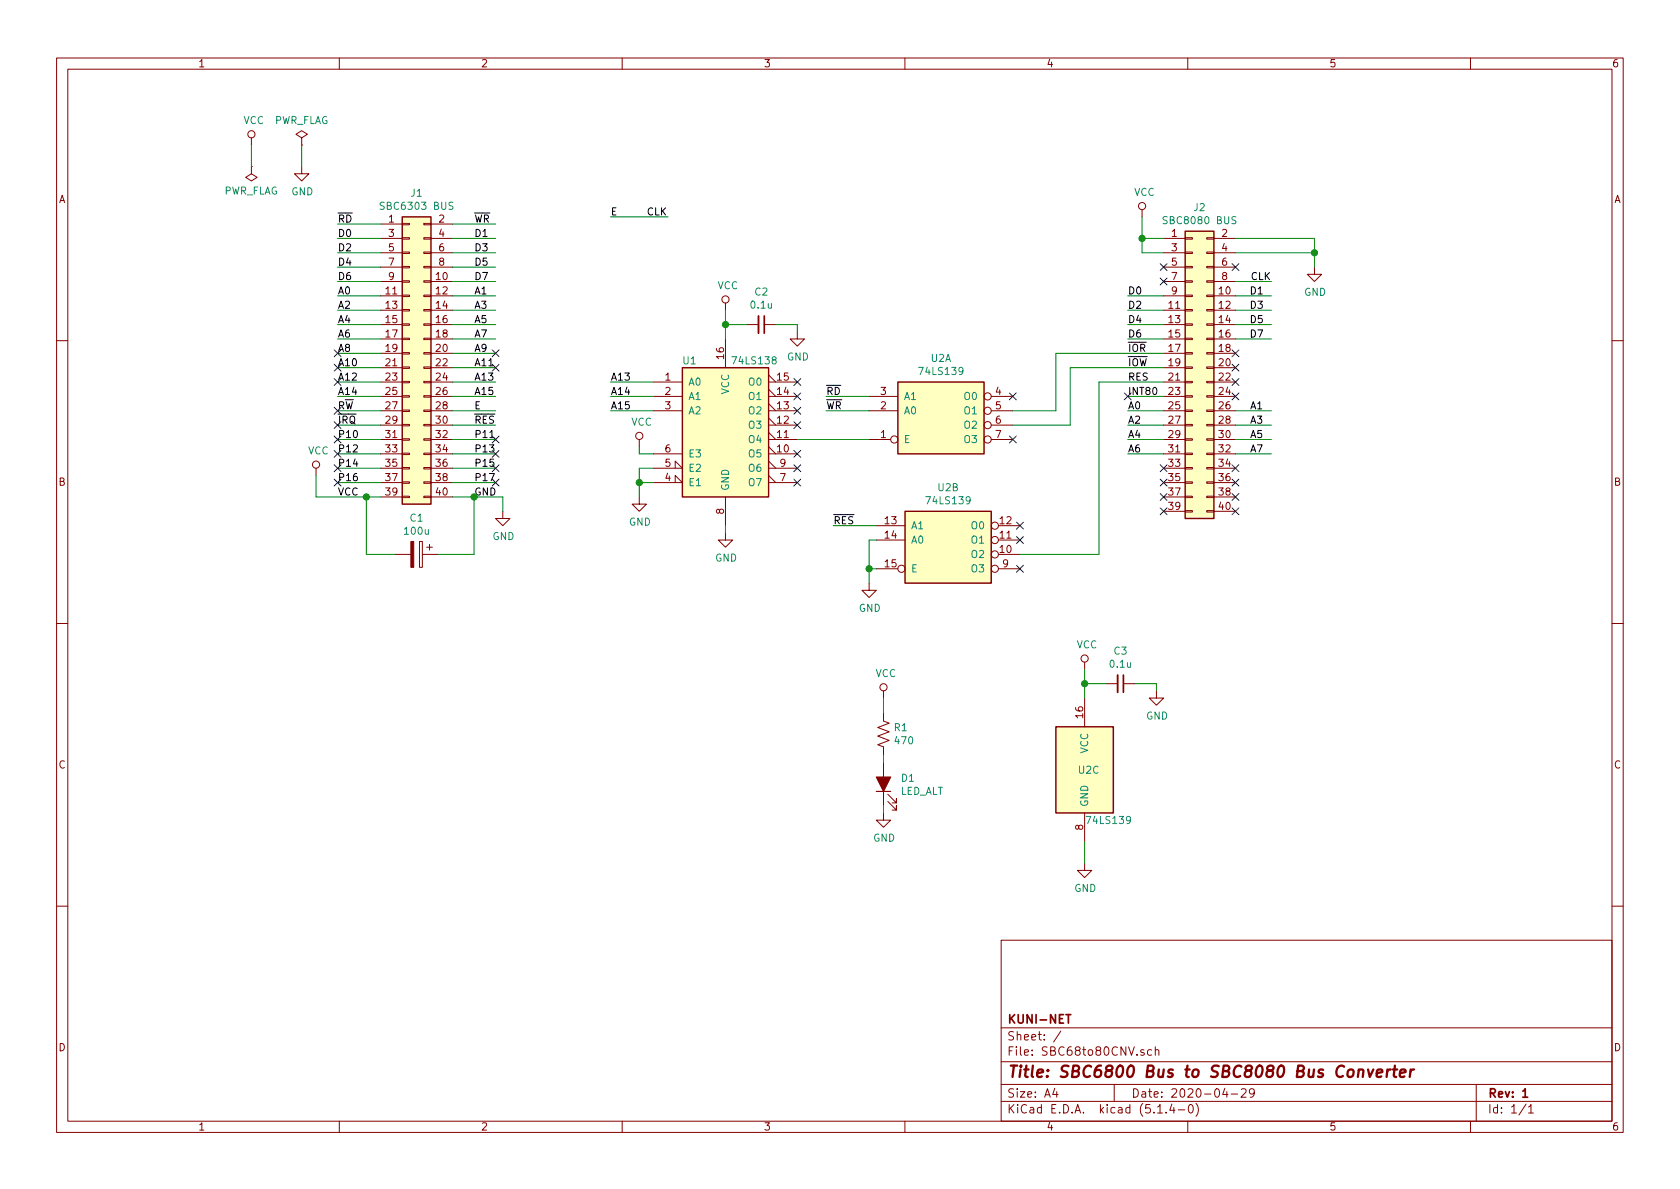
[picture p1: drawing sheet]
EESchema Schematic File Version 4
LIBS:SBC68to80CNV-cache
EELAYER 30 0
EELAYER END
$Descr A4 11693 8268
encoding utf-8
Sheet 1 1
Title "SBC6800 Bus to SBC8080 Bus Converter"
Date "2020-04-29"
Rev "1"
Comp "KUNI-NET"
Comment1 ""
Comment2 ""
Comment3 ""
Comment4 ""
$EndDescr
$Comp
L Connector_Generic:Conn_02x20_Odd_Even J2
U 1 1
P 8300 2550
F 0 "J2" H 8350 3667 50  0000 C CNN
F 1 "SBC8080 BUS" H 8350 3576 50  0000 C CNN
F 2 "Connector_PinHeader_2.54mm:PinHeader_2x20_P2.54mm_Horizontal" H 8300 2550 50  0001 C CNN
F 3 "~" H 8300 2550 50  0001 C CNN
	1    8300 2550
	1    0    0    -1  
$EndComp
Wire Wire Line
	8100 2050 7850 2050
Wire Wire Line
	8100 2150 7850 2150
Wire Wire Line
	8100 2250 7850 2250
Wire Wire Line
	8100 2350 7850 2350
Text Label 7850 2050 0    50   ~ 0
D0
Text Label 7850 2150 0    50   ~ 0
D2
Text Label 7850 2250 0    50   ~ 0
D4
Text Label 7850 2350 0    50   ~ 0
D6
Text Label 7850 2450 0    50   ~ 0
~IOR
Text Label 7850 2550 0    50   ~ 0
~IOW
Text Label 7850 2650 0    50   ~ 0
RES
Wire Wire Line
	8600 2050 8850 2050
Wire Wire Line
	8600 2150 8850 2150
Wire Wire Line
	8600 2250 8850 2250
Wire Wire Line
	8600 2350 8850 2350
Text Label 8800 2050 2    50   ~ 0
D1
Text Label 8800 2150 2    50   ~ 0
D3
Text Label 8800 2250 2    50   ~ 0
D5
Text Label 8800 2350 2    50   ~ 0
D7
Wire Wire Line
	8100 2850 7850 2850
Text Label 7850 2850 0    50   ~ 0
A0
$Comp
L power:VCC #PWR014
U 1 1
P 7950 1500
F 0 "#PWR014" H 7950 1350 50  0001 C CNN
F 1 "VCC" H 7967 1673 50  0000 C CNN
F 2 "" H 7950 1500 50  0001 C CNN
F 3 "" H 7950 1500 50  0001 C CNN
	1    7950 1500
	1    0    0    -1  
$EndComp
Wire Wire Line
	7950 1500 7950 1650
Wire Wire Line
	7950 1750 8100 1750
Wire Wire Line
	8100 1650 7950 1650
Connection ~ 7950 1650
Wire Wire Line
	7950 1650 7950 1750
$Comp
L power:GND #PWR018
U 1 1
P 9150 1850
F 0 "#PWR018" H 9150 1600 50  0001 C CNN
F 1 "GND" H 9155 1677 50  0000 C CNN
F 2 "" H 9150 1850 50  0001 C CNN
F 3 "" H 9150 1850 50  0001 C CNN
	1    9150 1850
	1    0    0    -1  
$EndComp
Wire Wire Line
	8600 1650 9150 1650
Wire Wire Line
	8600 1750 9150 1750
Connection ~ 9150 1750
Wire Wire Line
	9150 1650 9150 1750
Wire Wire Line
	9150 1750 9150 1850
NoConn ~ 8100 1850
NoConn ~ 8100 1950
NoConn ~ 8600 1850
NoConn ~ 8600 2450
NoConn ~ 8600 2550
NoConn ~ 8600 2650
NoConn ~ 8600 2750
NoConn ~ 8600 3250
NoConn ~ 8600 3350
NoConn ~ 8600 3450
NoConn ~ 8600 3550
NoConn ~ 8100 3550
NoConn ~ 8100 3450
NoConn ~ 8100 3350
NoConn ~ 8100 3250
Wire Wire Line
	8600 1950 8850 1950
Text Label 8850 1950 2    50   ~ 0
CLK
Text Label 8700 3150 0    50   ~ 0
A7
Wire Wire Line
	8850 3050 8600 3050
Text Label 8700 3050 0    50   ~ 0
A5
Wire Wire Line
	8850 2950 8600 2950
Text Label 8700 2950 0    50   ~ 0
A3
Wire Wire Line
	8100 3050 7850 3050
Text Label 7850 3050 0    50   ~ 0
A4
Wire Wire Line
	8100 3150 7850 3150
Text Label 7850 3150 0    50   ~ 0
A6
Wire Wire Line
	8100 2750 7850 2750
Text Label 7850 2750 0    50   ~ 0
INT80
$Comp
L Connector_Generic:Conn_02x20_Odd_Even J1
U 1 1
P 2850 2450
F 0 "J1" H 2900 3567 50  0000 C CNN
F 1 "SBC6303 BUS" H 2900 3476 50  0000 C CNN
F 2 "" H 2850 2450 50  0001 C CNN
F 3 "~" H 2850 2450 50  0001 C CNN
	1    2850 2450
	1    0    0    -1  
$EndComp
Wire Wire Line
	2350 1550 2650 1550
Wire Wire Line
	3150 1550 3450 1550
Text Label 2350 1550 0    50   ~ 0
~RD
Wire Wire Line
	2350 1650 2650 1650
Text Label 2350 1650 0    50   ~ 0
D0
Wire Wire Line
	2350 1750 2650 1750
Text Label 2350 1750 0    50   ~ 0
D2
Wire Wire Line
	2350 1850 2650 1850
Text Label 2350 1850 0    50   ~ 0
D4
Wire Wire Line
	2350 1950 2650 1950
Text Label 2350 1950 0    50   ~ 0
D6
Wire Wire Line
	3150 1650 3450 1650
Text Label 3300 1650 0    50   ~ 0
D1
Wire Wire Line
	3150 1750 3450 1750
Text Label 3300 1750 0    50   ~ 0
D3
Wire Wire Line
	3150 1850 3450 1850
Text Label 3300 1850 0    50   ~ 0
D5
Wire Wire Line
	3150 1950 3450 1950
Text Label 3300 1950 0    50   ~ 0
D7
Text Label 3300 1550 0    50   ~ 0
~WR
Wire Wire Line
	2350 2050 2650 2050
Text Label 2350 2050 0    50   ~ 0
A0
Wire Wire Line
	2350 2150 2650 2150
Text Label 2350 2150 0    50   ~ 0
A2
Wire Wire Line
	2350 2250 2650 2250
Text Label 2350 2250 0    50   ~ 0
A4
Wire Wire Line
	2350 2350 2650 2350
Text Label 2350 2350 0    50   ~ 0
A6
Wire Wire Line
	3150 2050 3450 2050
Text Label 3300 2050 0    50   ~ 0
A1
Wire Wire Line
	3150 2150 3450 2150
Text Label 3300 2150 0    50   ~ 0
A3
Wire Wire Line
	3150 2250 3450 2250
Text Label 3300 2250 0    50   ~ 0
A5
Wire Wire Line
	3150 2350 3450 2350
Text Label 3300 2350 0    50   ~ 0
A7
Wire Wire Line
	2350 2450 2650 2450
Text Label 2350 2450 0    50   ~ 0
A8
Wire Wire Line
	2350 2550 2650 2550
Text Label 2350 2550 0    50   ~ 0
A10
Wire Wire Line
	2350 2650 2650 2650
Text Label 2350 2650 0    50   ~ 0
A12
Wire Wire Line
	2350 2750 2650 2750
Text Label 2350 2750 0    50   ~ 0
A14
Wire Wire Line
	3150 2450 3450 2450
Wire Wire Line
	3150 2550 3450 2550
Wire Wire Line
	3150 2650 3450 2650
Wire Wire Line
	3150 2750 3450 2750
Text Label 3300 2450 0    50   ~ 0
A9
Text Label 3300 2550 0    50   ~ 0
A11
Text Label 3300 2650 0    50   ~ 0
A13
Text Label 3300 2750 0    50   ~ 0
A15
Wire Wire Line
	2350 2850 2650 2850
Wire Wire Line
	2350 2950 2650 2950
Wire Wire Line
	2350 3050 2650 3050
Wire Wire Line
	2350 3150 2650 3150
Wire Wire Line
	2350 3250 2650 3250
Wire Wire Line
	2350 3350 2650 3350
Wire Wire Line
	3150 2850 3450 2850
Wire Wire Line
	3150 2950 3450 2950
Wire Wire Line
	3150 3050 3450 3050
Wire Wire Line
	3150 3150 3450 3150
Wire Wire Line
	3150 3250 3450 3250
Wire Wire Line
	3150 3350 3450 3350
Text Label 2350 2850 0    50   ~ 0
R~W
Text Label 2350 2950 0    50   ~ 0
~IRQ
Text Label 2350 3050 0    50   ~ 0
P10
Text Label 2350 3150 0    50   ~ 0
P12
Text Label 2350 3250 0    50   ~ 0
P14
Text Label 2350 3350 0    50   ~ 0
P16
Text Label 2350 3450 0    50   ~ 0
VCC
Text Label 3300 3450 0    50   ~ 0
GND
Text Label 3300 2850 0    50   ~ 0
E
Text Label 3300 2950 0    50   ~ 0
~RES
Text Label 3300 3050 0    50   ~ 0
P11
Text Label 3300 3150 0    50   ~ 0
P13
Text Label 3300 3250 0    50   ~ 0
P15
Text Label 3300 3350 0    50   ~ 0
P17
NoConn ~ 3450 3050
NoConn ~ 3450 3150
NoConn ~ 3450 3250
NoConn ~ 3450 3350
NoConn ~ 2350 3050
NoConn ~ 2350 3150
NoConn ~ 2350 3250
NoConn ~ 2350 3350
$Comp
L power:VCC #PWR03
U 1 1
P 2200 3300
F 0 "#PWR03" H 2200 3150 50  0001 C CNN
F 1 "VCC" H 2217 3473 50  0000 C CNN
F 2 "" H 2200 3300 50  0001 C CNN
F 3 "" H 2200 3300 50  0001 C CNN
	1    2200 3300
	1    0    0    -1  
$EndComp
Wire Wire Line
	2200 3300 2200 3450
Wire Wire Line
	2200 3450 2550 3450
$Comp
L power:GND #PWR04
U 1 1
P 3500 3550
F 0 "#PWR04" H 3500 3300 50  0001 C CNN
F 1 "GND" H 3505 3377 50  0000 C CNN
F 2 "" H 3500 3550 50  0001 C CNN
F 3 "" H 3500 3550 50  0001 C CNN
	1    3500 3550
	1    0    0    -1  
$EndComp
Wire Wire Line
	3500 3450 3500 3550
Wire Wire Line
	3150 3450 3300 3450
Wire Wire Line
	8600 3150 8850 3150
Wire Wire Line
	8850 2850 8600 2850
Text Label 8700 2850 0    50   ~ 0
A1
Wire Wire Line
	8100 2950 7850 2950
Text Label 7850 2950 0    50   ~ 0
A2
Wire Wire Line
	4250 1500 4650 1500
Text Label 4250 1500 0    50   ~ 0
E
Text Label 4500 1500 0    50   ~ 0
CLK
$Comp
L 74xx:74LS138 U1
U 1 1
P 5050 2950
F 0 "U1" H 4800 3400 50  0000 C CNN
F 1 "74LS138" H 5250 3400 50  0000 C CNN
F 2 "" H 5050 2950 50  0001 C CNN
F 3 "http://www.ti.com/lit/gpn/sn74LS138" H 5050 2950 50  0001 C CNN
	1    5050 2950
	1    0    0    -1  
$EndComp
$Comp
L power:VCC #PWR07
U 1 1
P 5050 2150
F 0 "#PWR07" H 5050 2000 50  0001 C CNN
F 1 "VCC" H 5067 2323 50  0000 C CNN
F 2 "" H 5050 2150 50  0001 C CNN
F 3 "" H 5050 2150 50  0001 C CNN
	1    5050 2150
	1    0    0    -1  
$EndComp
$Comp
L Device:C_Small C2
U 1 1
P 5300 2250
F 0 "C2" V 5071 2250 50  0000 C CNN
F 1 "0.1u" V 5162 2250 50  0000 C CNN
F 2 "" H 5300 2250 50  0001 C CNN
F 3 "~" H 5300 2250 50  0001 C CNN
	1    5300 2250
	0    1    1    0   
$EndComp
Wire Wire Line
	5050 2150 5050 2250
Wire Wire Line
	5050 2250 5200 2250
Connection ~ 5050 2250
Wire Wire Line
	5050 2250 5050 2350
$Comp
L power:GND #PWR09
U 1 1
P 5550 2300
F 0 "#PWR09" H 5550 2050 50  0001 C CNN
F 1 "GND" H 5555 2127 50  0000 C CNN
F 2 "" H 5550 2300 50  0001 C CNN
F 3 "" H 5550 2300 50  0001 C CNN
	1    5550 2300
	1    0    0    -1  
$EndComp
Wire Wire Line
	5400 2250 5550 2250
Wire Wire Line
	5550 2250 5550 2300
$Comp
L power:GND #PWR08
U 1 1
P 5050 3700
F 0 "#PWR08" H 5050 3450 50  0001 C CNN
F 1 "GND" H 5055 3527 50  0000 C CNN
F 2 "" H 5050 3700 50  0001 C CNN
F 3 "" H 5050 3700 50  0001 C CNN
	1    5050 3700
	1    0    0    -1  
$EndComp
Wire Wire Line
	5050 3650 5050 3700
Wire Wire Line
	4250 2650 4550 2650
Text Label 4250 2650 0    50   ~ 0
A13
Wire Wire Line
	4250 2750 4550 2750
Text Label 4250 2750 0    50   ~ 0
A14
Wire Wire Line
	4250 2850 4550 2850
Text Label 4250 2850 0    50   ~ 0
A15
$Comp
L power:GND #PWR06
U 1 1
P 4450 3450
F 0 "#PWR06" H 4450 3200 50  0001 C CNN
F 1 "GND" H 4455 3277 50  0000 C CNN
F 2 "" H 4450 3450 50  0001 C CNN
F 3 "" H 4450 3450 50  0001 C CNN
	1    4450 3450
	1    0    0    -1  
$EndComp
Wire Wire Line
	4450 3450 4450 3350
Wire Wire Line
	4450 3250 4550 3250
Wire Wire Line
	4450 3350 4550 3350
Connection ~ 4450 3350
Wire Wire Line
	4450 3350 4450 3250
Wire Wire Line
	4450 3150 4550 3150
NoConn ~ 5550 2650
NoConn ~ 5550 2750
NoConn ~ 5550 2850
NoConn ~ 5550 2950
NoConn ~ 5550 3150
NoConn ~ 5550 3250
NoConn ~ 5550 3350
$Comp
L power:GND #PWR016
U 1 1
P 7550 6000
F 0 "#PWR016" H 7550 5750 50  0001 C CNN
F 1 "GND" H 7555 5827 50  0000 C CNN
F 2 "" H 7550 6000 50  0001 C CNN
F 3 "" H 7550 6000 50  0001 C CNN
	1    7550 6000
	1    0    0    -1  
$EndComp
$Comp
L power:VCC #PWR015
U 1 1
P 7550 4650
F 0 "#PWR015" H 7550 4500 50  0001 C CNN
F 1 "VCC" H 7567 4823 50  0000 C CNN
F 2 "" H 7550 4650 50  0001 C CNN
F 3 "" H 7550 4650 50  0001 C CNN
	1    7550 4650
	1    0    0    -1  
$EndComp
$Comp
L Device:C_Small C3
U 1 1
P 7800 4750
F 0 "C3" V 7571 4750 50  0000 C CNN
F 1 "0.1u" V 7662 4750 50  0000 C CNN
F 2 "" H 7800 4750 50  0001 C CNN
F 3 "~" H 7800 4750 50  0001 C CNN
	1    7800 4750
	0    1    1    0   
$EndComp
Wire Wire Line
	7550 4650 7550 4750
Wire Wire Line
	7550 4750 7700 4750
Connection ~ 7550 4750
Wire Wire Line
	7550 4750 7550 4850
$Comp
L power:GND #PWR017
U 1 1
P 8050 4800
F 0 "#PWR017" H 8050 4550 50  0001 C CNN
F 1 "GND" H 8055 4627 50  0000 C CNN
F 2 "" H 8050 4800 50  0001 C CNN
F 3 "" H 8050 4800 50  0001 C CNN
	1    8050 4800
	1    0    0    -1  
$EndComp
Wire Wire Line
	7900 4750 8050 4750
Wire Wire Line
	8050 4750 8050 4800
Wire Wire Line
	7550 5850 7550 6000
$Comp
L power:VCC #PWR01
U 1 1
P 1750 1000
F 0 "#PWR01" H 1750 850 50  0001 C CNN
F 1 "VCC" H 1767 1173 50  0000 C CNN
F 2 "" H 1750 1000 50  0001 C CNN
F 3 "" H 1750 1000 50  0001 C CNN
	1    1750 1000
	1    0    0    -1  
$EndComp
$Comp
L power:GND #PWR02
U 1 1
P 2100 1150
F 0 "#PWR02" H 2100 900 50  0001 C CNN
F 1 "GND" H 2105 977 50  0000 C CNN
F 2 "" H 2100 1150 50  0001 C CNN
F 3 "" H 2100 1150 50  0001 C CNN
	1    2100 1150
	1    0    0    -1  
$EndComp
$Comp
L power:PWR_FLAG #FLG02
U 1 1
P 2100 1000
F 0 "#FLG02" H 2100 1075 50  0001 C CNN
F 1 "PWR_FLAG" H 2100 1173 50  0000 C CNN
F 2 "" H 2100 1000 50  0001 C CNN
F 3 "~" H 2100 1000 50  0001 C CNN
	1    2100 1000
	1    0    0    -1  
$EndComp
$Comp
L power:PWR_FLAG #FLG01
U 1 1
P 1750 1150
F 0 "#FLG01" H 1750 1225 50  0001 C CNN
F 1 "PWR_FLAG" H 1750 1323 50  0000 C CNN
F 2 "" H 1750 1150 50  0001 C CNN
F 3 "~" H 1750 1150 50  0001 C CNN
	1    1750 1150
	-1   0    0    1   
$EndComp
Wire Wire Line
	1750 1000 1750 1150
Wire Wire Line
	2100 1150 2100 1000
NoConn ~ 7850 2750
NoConn ~ 2350 2650
NoConn ~ 3450 2550
NoConn ~ 2350 2550
NoConn ~ 3450 2450
NoConn ~ 2350 2450
NoConn ~ 2350 2950
NoConn ~ 2350 2850
$Comp
L power:VCC #PWR05
U 1 1
P 4450 3100
F 0 "#PWR05" H 4450 2950 50  0001 C CNN
F 1 "VCC" H 4467 3273 50  0000 C CNN
F 2 "" H 4450 3100 50  0001 C CNN
F 3 "" H 4450 3100 50  0001 C CNN
	1    4450 3100
	1    0    0    -1  
$EndComp
Wire Wire Line
	4450 3150 4450 3100
$Comp
L Device:CP C1
U 1 1
P 2900 3850
F 0 "C1" V 2645 3850 50  0000 C CNN
F 1 "100u" V 2736 3850 50  0000 C CNN
F 2 "" H 2938 3700 50  0001 C CNN
F 3 "~" H 2900 3850 50  0001 C CNN
	1    2900 3850
	0    1    1    0   
$EndComp
Wire Wire Line
	2550 3450 2550 3850
Wire Wire Line
	2550 3850 2750 3850
Connection ~ 2550 3450
Wire Wire Line
	2550 3450 2650 3450
Wire Wire Line
	3050 3850 3300 3850
Wire Wire Line
	3300 3850 3300 3450
Connection ~ 3300 3450
Wire Wire Line
	3300 3450 3500 3450
$Comp
L power:VCC #PWR011
U 1 1
P 6150 4850
F 0 "#PWR011" H 6150 4700 50  0001 C CNN
F 1 "VCC" H 6167 5023 50  0000 C CNN
F 2 "" H 6150 4850 50  0001 C CNN
F 3 "" H 6150 4850 50  0001 C CNN
	1    6150 4850
	1    0    0    -1  
$EndComp
$Comp
L power:GND #PWR012
U 1 1
P 6150 5650
F 0 "#PWR012" H 6150 5400 50  0001 C CNN
F 1 "GND" H 6155 5477 50  0000 C CNN
F 2 "" H 6150 5650 50  0001 C CNN
F 3 "" H 6150 5650 50  0001 C CNN
	1    6150 5650
	1    0    0    -1  
$EndComp
$Comp
L Device:R_US R1
U 1 1
P 6150 5100
F 0 "R1" H 6218 5146 50  0000 L CNN
F 1 "470" H 6218 5055 50  0000 L CNN
F 2 "" V 6190 5090 50  0001 C CNN
F 3 "~" H 6150 5100 50  0001 C CNN
	1    6150 5100
	1    0    0    -1  
$EndComp
$Comp
L Device:LED_ALT D1
U 1 1
P 6150 5450
F 0 "D1" V 6189 5332 50  0000 R CNN
F 1 "LED_ALT" V 6098 5332 50  0000 R CNN
F 2 "" H 6150 5450 50  0001 C CNN
F 3 "~" H 6150 5450 50  0001 C CNN
	1    6150 5450
	0    -1   -1   0   
$EndComp
Wire Wire Line
	6150 4850 6150 4950
Wire Wire Line
	6150 5250 6150 5300
Wire Wire Line
	6150 5600 6150 5650
Wire Wire Line
	7650 2650 8100 2650
$Comp
L 74xx:74LS139 U2
U 1 1
P 6550 2850
F 0 "U2" H 6550 3217 50  0000 C CNN
F 1 "74LS139" H 6550 3126 50  0000 C CNN
F 2 "" H 6550 2850 50  0001 C CNN
F 3 "http://www.ti.com/lit/gpn/sn74LS139" H 6550 2850 50  0001 C CNN
	1    6550 2850
	1    0    0    -1  
$EndComp
Wire Wire Line
	5750 2750 6050 2750
Text Label 5750 2750 0    50   ~ 0
~RD
Wire Wire Line
	5550 3050 6050 3050
Wire Wire Line
	5750 2850 6050 2850
Text Label 5750 2850 0    50   ~ 0
~WR
Wire Wire Line
	7450 2950 7450 2550
$Comp
L 74xx:74LS139 U2
U 2 1
P 6600 3750
F 0 "U2" H 6600 4117 50  0000 C CNN
F 1 "74LS139" H 6600 4026 50  0000 C CNN
F 2 "" H 6600 3750 50  0001 C CNN
F 3 "http://www.ti.com/lit/gpn/sn74LS139" H 6600 3750 50  0001 C CNN
	2    6600 3750
	1    0    0    -1  
$EndComp
$Comp
L 74xx:74LS139 U2
U 3 1
P 7550 5350
F 0 "U2" H 7500 5350 50  0000 L CNN
F 1 "74LS139" H 7550 5000 50  0000 L CNN
F 2 "" H 7550 5350 50  0001 C CNN
F 3 "http://www.ti.com/lit/gpn/sn74LS139" H 7550 5350 50  0001 C CNN
	3    7550 5350
	1    0    0    -1  
$EndComp
$Comp
L power:GND #PWR010
U 1 1
P 6050 4050
F 0 "#PWR010" H 6050 3800 50  0001 C CNN
F 1 "GND" H 6055 3877 50  0000 C CNN
F 2 "" H 6050 4050 50  0001 C CNN
F 3 "" H 6050 4050 50  0001 C CNN
	1    6050 4050
	1    0    0    -1  
$EndComp
Wire Wire Line
	6050 4050 6050 3950
Wire Wire Line
	6050 3950 6100 3950
Wire Wire Line
	6100 3750 6050 3750
Wire Wire Line
	6050 3750 6050 3950
Connection ~ 6050 3950
Wire Wire Line
	5800 3650 6100 3650
Text Label 5800 3650 0    50   ~ 0
~RES
NoConn ~ 7100 3650
NoConn ~ 7100 3950
NoConn ~ 7050 2750
NoConn ~ 7050 3050
Wire Wire Line
	7450 2950 7050 2950
Wire Wire Line
	7050 2850 7350 2850
Wire Wire Line
	8100 2550 7450 2550
Wire Wire Line
	7350 2450 8100 2450
Wire Wire Line
	7350 2450 7350 2850
Wire Wire Line
	7650 3850 7100 3850
Wire Wire Line
	7650 2650 7650 3850
NoConn ~ 7100 3750
$EndSCHEMATC
